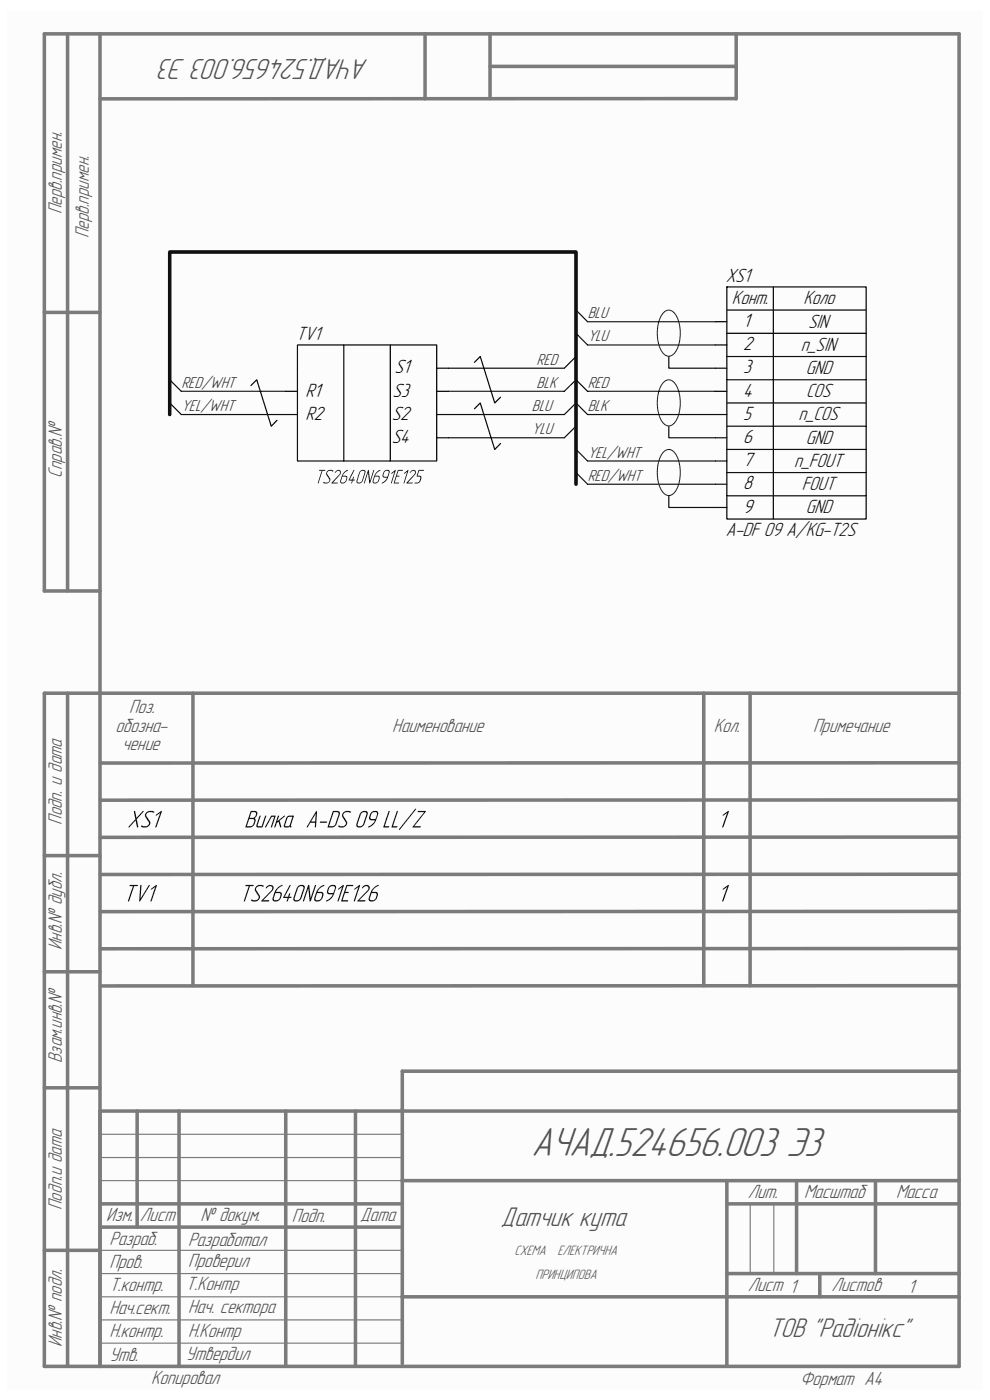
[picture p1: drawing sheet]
# Altium schematic sheet АЧАД.524656.003_Э3.SchDoc: Наименование
size custom portrait; ApprovedBy: Утвердил; CheckedBy: Проверил; Author: Разработал; CompanyName: ТОВ "Радіонікс"; DrawnBy: Н.Контр; Engineer: Т.Контр; SheetNumber: 1; SheetTotal: 1; PageSetup: Record=PageOptions¦CenterHorizontal=True¦CenterVertical=True¦PrintScale=0.99¦XCorrection=1.00¦YCorrection=1.00¦PrintKind=1¦BorderSize=5000000¦LeftOffset=0¦BottomOffset=0¦Orientation=1¦PaperLength=1000¦PaperWidth=1000¦Scale=100¦PaperSource=7¦PrintQuality=-4¦MediaType=1¦DitherType=10¦PrintScaleMode=1¦PaperKind=A4; DecimalNumber: АЧАД.524656.003 Э3; HeadOfSector: Нач. сектора; MainDevice: Перв.примен.; Name: Датчик кута; DecimalNumber_MIRROR: 300.656425.ДАЧА

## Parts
TV1  ENGLE_SENSOR  (value not drawn)
XS1  A-DF 09 A/KG-T2S

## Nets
BLK: TV1.4(S3) XS1.5
BLU: TV1.5(S2) XS1.1
RED: TV1.3(S1) XS1.4
RED/WHT: TV1.1(R1) XS1.8
YEL/WHT: TV1.2(R2) XS1.7
YLU: TV1.6(S4) XS1.2

Not connected (* = marked no-connect by the designer): XS1 3 6 9

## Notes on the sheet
- SIN
- n_SIN
- COS
- n_COS
- GND
- n_FOUT
- (near TV1) TS2640N691E125
- FOUT
- Поз.
- обозна-
- чение
- Наименование
- Кол.
- Примечание
- XS1
- Вилка  A-DS 09 LL/Z
- 1
- TV1
- TS2640N691E126
